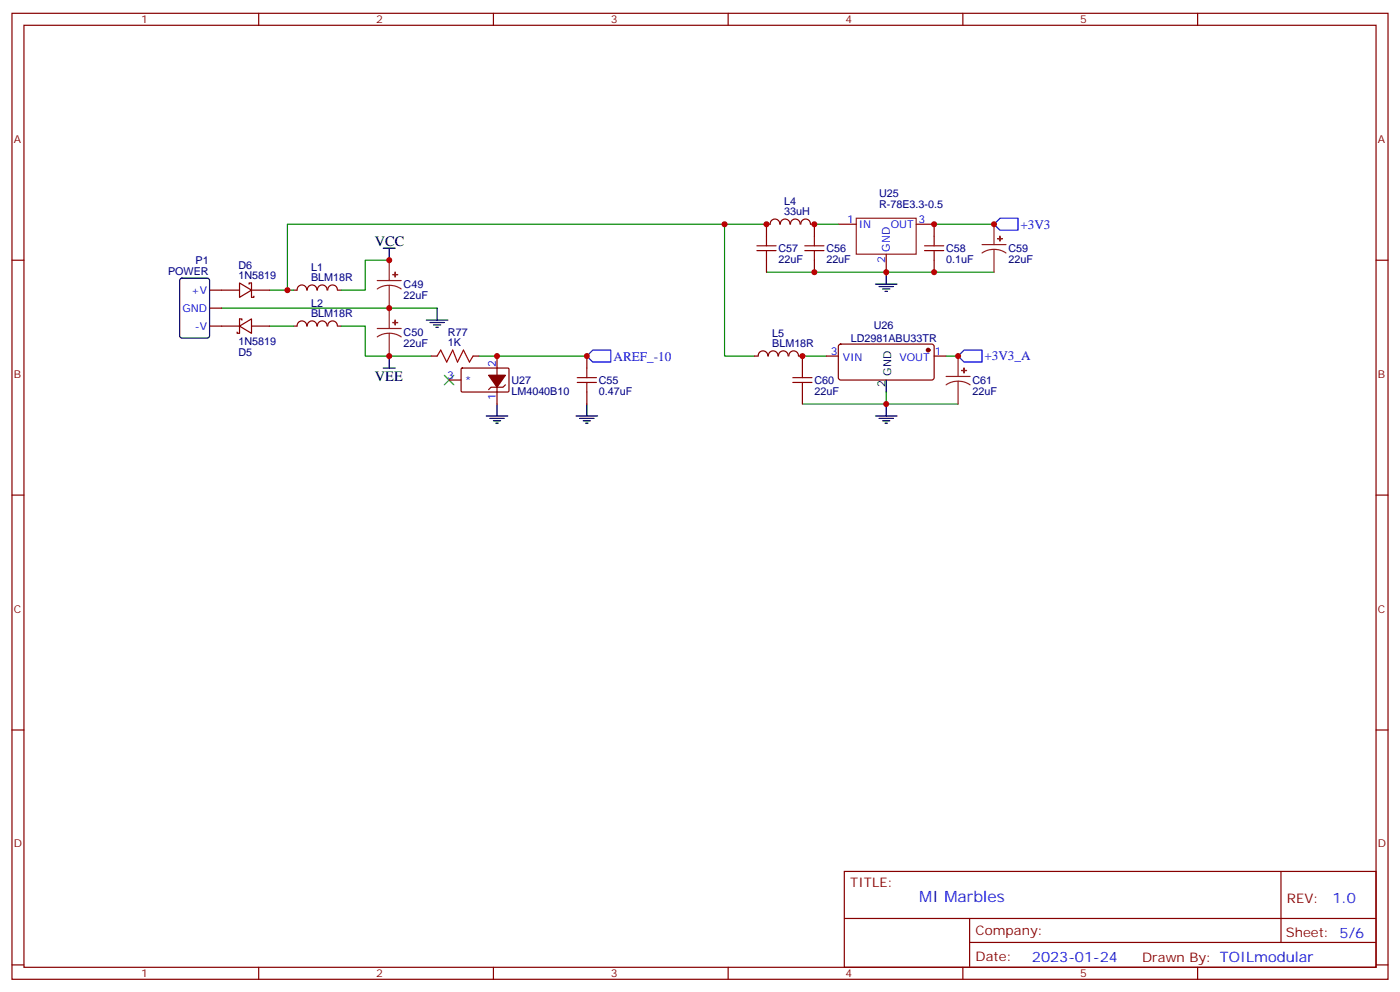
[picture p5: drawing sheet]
<svg xmlns="http://www.w3.org/2000/svg" width="412mm" height="292mm" viewBox="0 0 412 292" stroke-linecap="round" stroke-linejoin="round" font-family="sans-serif">
<g fill="none" stroke="#870000" stroke-width=".35">
<path d="M3.5 3.9h405.4v284.4h-405.4zM7.1 7.4h398.2v277.3h-398.2zM76.2 3.9v3.5M145.3 3.9v3.5M214.5 3.9v3.5M283.6 3.9v3.5M352.8 3.9v3.5M3.5 76.6h3.6M225.8 76.6v3.5M226.8 66h-1v3.5M226.9 66a1.41 1.41 0 0 1 1.4-1.5 1.41 1.41 0 0 1 1.4 1.5M229.9 66a1.41 1.41 0 0 1 1.4-1.5 1.41 1.41 0 0 1 1.4 1.5"/>
<path d="M232.9 66a1.41 1.41 0 0 1 1.4-1.5 1.41 1.41 0 0 1 1.4 1.5M235.9 66a1.41 1.41 0 0 1 1.4-1.5 1.41 1.41 0 0 1 1.4 1.5M238.8 66h1.1v3.5M239.9 76.6v3.5M246.9 66h5.3M261.1 74.8v5.3M269.9 66h5.3v3.5M275.2 76.6v3.5M405.3 76.6h3.6M61.7 96h8.9M61.7 85.4h8.9M61.7 90.7h3.6"/>
<path d="M70.6 96l3.5-2.1v4.2zM70.6 83.3l3.5 2.1-3.5 2.1zM71.3 94.2v-.3h-.7v4.2h-.8v-.3M73.4 83.6v-.3h.7v4.2h.7v-.3M74.1 96h5.3M74.1 85.4h5.3M86.4 96h1.1M86.4 85.4h1.1M87.5 96a1.41 1.41 0 0 1 1.4-1.5 1.41 1.41 0 0 1 1.4 1.5M87.5 85.4a1.41 1.41 0 0 1 1.4-1.5 1.41 1.41 0 0 1 1.4 1.5M90.5 96a1.41 1.41 0 0 1 1.4-1.5 1.41 1.41 0 0 1 1.4 1.5M90.5 85.4a1.41 1.41 0 0 1 1.4-1.5 1.41 1.41 0 0 1 1.4 1.5"/>
<path d="M93.5 96a1.41 1.41 0 0 1 1.4-1.5 1.41 1.41 0 0 1 1.4 1.5M93.5 85.4a1.41 1.41 0 0 1 1.4-1.5 1.41 1.41 0 0 1 1.4 1.5M96.6 96a1.41 1.41 0 0 1 1.4-1.5 1.41 1.41 0 0 1 1.4 1.5M96.6 85.4a1.41 1.41 0 0 1 1.4-1.5 1.41 1.41 0 0 1 1.4 1.5M99.5 96h1M99.5 85.4h1M127 104.8h1.8M132.3 111.9h3.5M135.9 108.5l.3-.2 13.6 .1 .1 .3v6.5l-.3 .2-13.6-.1-.2-.3zM139.3 104.8h1.8M146.4 104.8v14.1M148.9 113.3l-.7 .7h-3.6l-.7 .7"/>
<path d="M172.9 104.8v3.5M172.9 115.4v3.5M222.2 104.8h1.1M223.3 104.8a1.41 1.41 0 0 1 1.5-1.5 1.41 1.41 0 0 1 1.4 1.5M226.3 104.8a1.41 1.41 0 0 1 1.4-1.5 1.41 1.41 0 0 1 1.5 1.5M229.3 104.8a1.41 1.41 0 0 1 1.4-1.5 1.41 1.41 0 0 1 1.4 1.5M232.4 104.8a1.41 1.41 0 0 1 1.4-1.5 1.41 1.41 0 0 1 1.4 1.5M235.3 104.8h1.1v3.5M236.4 115.4v3.5M243.4 104.8h3.5M247.2 101.5l.4-.2h27.1l.5 .7-.1 9.4-.6 .5-27.1-.1-.5-.6v-9.2zM275.2 104.8h3.5"/>
<path d="M3.5 145.7h3.6M405.3 145.7h3.6M3.5 214.9h3.6M405.3 214.9h3.6M248.7 256.5h156.6v28.2h-156.6zM377.3 256.5v20.9M248.7 270.4h156.5M285.6 277.4h119.6M285.6 270.4v14.1M3.5 284h3.6M76.2 284.7v3.6M145.3 284.7v3.6"/>
<path d="M214.5 284.7v3.6M283.6 284.7v3.6M352.8 284.7v3.6M405.3 284h3.6"/>
</g>
<g fill="none" stroke="#008700" stroke-width=".35">
<path d="M114.7 76.6h-7.1v8.8h-7.1M213.4 66v38.8h8.8M225.8 66h-141.1v19.4M239.9 66h7M275.2 66h17.6M65.3 90.7h63.5M79.4 85.4h7M79.4 96h7M100.5 96h7.1v8.8h19.4M225.8 80.1h67M141.1 104.8h31.8M236.4 118.9h45.8"/>
<path d="M236.4 104.8h7M261.1 115.4v3.5M278.7 104.8h3.5"/>
</g>
<g fill="none" stroke="#000" stroke-width=".35">
<path d="M112.9 73.1h3.5M114.7 73.1v3.5M53.2 82.1l.4-.2h7.4l.7 .4v16.5l-.4 .7h-7.7l-.6-.4-.1-16.5zM125.6 94.2h6.3M126.6 94.9h4.3M127.7 95.6h2.1M128.4 96.3h.7M128.8 90.7v3.5M257.9 83.6h6.3M258.9 84.3h4.3M260 85.1h2.1M260.7 85.8h.7"/>
<path d="M261.1 80.1v3.5M112.9 108.3h3.5M114.7 104.8v3.5M146.4 118.9v3.5M172.9 118.9v3.5M261.1 111.9v3.5M261.1 118.9v3.5M143.2 122.4h6.4M144.3 123.2h4.2M145.3 123.9h2.2M146 124.6h.8M169.7 122.4h6.3"/>
<path d="M170.7 123.2h4.3M171.8 123.9h2.1M172.5 124.6h.7M257.9 122.4h6.3M258.9 123.2h4.3M260 123.9h2.1M260.7 124.6h.7"/>
</g>
<path d="M292.8 66l1.8-1.8h5.3v3.6h-5.3zM172.9 104.8l1.7-1.8h5.3v3.6h-5.3zM282.2 104.8l1.8-1.8h5.3v3.6h-5.3z" fill="none" stroke="#00f" stroke-width=".35"/>
<g fill="none" stroke="#8c2424" stroke-width=".35">
<path d="M114.7 76.6v6M252.2 64.2h17.7v10.6h-17.7zM289.3 72h7M292.8 73.4l-1.8 .2-1.7 .9M292.8 73.4l1.9 .3 1.6 .8M292.8 66v6M292.8 73.4v6.7M111.1 96.7h7.1M111.1 82.6h7.1M114.7 98.1l-1.9 .2-1.7 .9M114.7 98.1l1.8 .2 1.7 .9M114.7 84l-1.9 .2-1.7 .9"/>
<path d="M114.7 84l1.8 .2 1.7 .9M114.7 84v12.7M114.7 98.1v6.7M278.7 110.8h7.1M282.2 112.2l-1.8 .3-1.7 .8M282.2 112.2l1.9 .3 1.7 .8M282.2 104.8v6M282.2 112.2v6.7"/>
</g>
<g fill="#8c2424" stroke="#8c2424" stroke-width=".35">
<path d="M283.3 109l1.4 .1z"/>
<path d="M284 108.3v1.4z"/>
<path d="M293.9 70.2l1.4 .1z"/>
<path d="M294.5 69.5l.1 1.4z"/>
<path d="M115.7 94.9l1.4 .1z"/>
<path d="M116.4 94.2v1.4z"/>
<path d="M115.7 80.8l1.4 .1z"/>
<path d="M116.4 80.1v1.4z"/>
</g>
<g fill="none" stroke="#a10000" stroke-width=".35">
<path d="M223 73.8h5.6M223 72.4h5.6M225.8 69.5v2.9M225.8 73.8v2.8M237.1 73.8h5.6M237.1 72.4h5.6M239.9 69.5v2.9M239.9 73.8v2.8M272.3 73.8h5.7M272.3 72.4h5.7M275.2 69.5v2.9M275.2 73.8v2.8"/>
<path d="M128.8 104.8l1-1.8 1.8 3.6 1.7-3.6 1.5 3.6 1.7-3.6 1.8 3.6 1-1.8M170 112.6h5.7M170 111.2h5.7M172.9 108.3v2.9M172.9 112.6v2.8M233.5 112.6h5.7M233.5 111.2h5.7M236.4 108.3v2.9M236.4 112.6v2.8"/>
</g>
<g fill="#870000" stroke="#870000" stroke-width=".35">
<path d="M143.9 110.5h5l-2.5 3.5z"/>
<circle cx="273.4" cy="103" r=".53"/>
</g>
<path d="M130.9 110.5l2.8 2.8M133.7 110.5l-2.8 2.8" fill="none" stroke="#3c3" stroke-width=".35"/>
<g fill="#c00">
<circle cx="213.4" cy="66" r=".88"/>
<circle cx="84.7" cy="85.4" r=".88"/>
<circle cx="225.8" cy="66" r=".88"/>
<circle cx="261.1" cy="118.9" r=".88"/>
<circle cx="282.2" cy="104.8" r=".88"/>
<circle cx="236.4" cy="104.8" r=".88"/>
<circle cx="292.8" cy="66" r=".88"/>
<circle cx="239.9" cy="80.1" r=".88"/>
<circle cx="275.2" cy="80.1" r=".88"/>
<circle cx="261.1" cy="80.1" r=".88"/>
<circle cx="275.2" cy="66" r=".88"/>
<circle cx="239.9" cy="66" r=".88"/>
<circle cx="172.9" cy="104.8" r=".88"/>
<circle cx="146.4" cy="104.8" r=".88"/>
<circle cx="114.7" cy="104.8" r=".88"/>
<circle cx="114.7" cy="76.6" r=".88"/>
<circle cx="114.7" cy="90.7" r=".88"/>
</g>
<text font-size="4.6" fill="#00f" x="270.8" y="265.5">MI Marbles</text>
<g font-size="4.2">
<text x="110.4" y="72.4">VCC</text>
<text x="110.4" y="112.2">VEE</text>
</g>
<g font-size="4.2" fill="#00f">
<text x="392.5" y="265.8">1.0</text>
<text x="304" y="283.1">2023-01-24</text>
</g>
<g font-size="3.9" fill="#00f">
<text x="300.6" y="67.3">+3V3</text>
<text x="180.7" y="106.1">AREF_-10</text>
<text x="290" y="106.1">+3V3_A</text>
</g>
<g font-size="3.9" fill="#800">
<text x="250.5" y="261.1">TITLE:</text>
<text x="379.1" y="265.8">REV:</text>
<text x="287.4" y="275.3">Company:</text>
<text x="378.7" y="275.9">Sheet: 5/6</text>
<text x="287.4" y="283">Date:</text>
<text x="336.4" y="283.1">Drawn By: TOILmodular</text>
</g>
<g font-size="3.2" fill="#800">
<text x="41.6" y="6.9">1</text>
<text x="110.8" y="6.9">2</text>
<text x="179.9" y="6.9">3</text>
<text x="249.1" y="6.9">4</text>
<text x="318.2" y="6.9">5</text>
<text x="4.1" y="42">A</text>
<text x="405.9" y="42">A</text>
<text x="4.1" y="111.2">B</text>
<text x="405.9" y="111.2">B</text>
<text x="4.1" y="180.3">C</text>
<text x="405.9" y="180.3">C</text>
<text x="4.1" y="249.4">D</text>
<text x="405.9" y="249.4">D</text>
<text x="41.6" y="287.7">1</text>
<text x="110.8" y="287.7">2</text>
<text x="179.9" y="287.7">3</text>
<text x="249.1" y="287.7">4</text>
<text x="318.2" y="287.7">5</text>
</g>
<g font-size="3.2" fill="#000080">
<text x="258.9" y="58.1">U25</text>
<text x="231" y="63.4">33uH</text>
<text x="231" y="60.3">L4</text>
<text x="258.9" y="61.3">R-78E3.3-0.5</text>
<text x="57.6" y="77.6">P1</text>
<text x="229.3" y="77.4">22uF</text>
<text x="229.3" y="74.2">C57</text>
<text x="243.4" y="77.4">22uF</text>
<text x="243.4" y="74.2">C56</text>
<text x="278.7" y="77.4">0.1uF</text>
<text x="278.7" y="74.2">C58</text>
<text x="297" y="77.4">22uF</text>
<text x="297" y="74.2">C59</text>
<text x="49.5" y="80.8">POWER</text>
<text x="70.2" y="82.2">1N5819</text>
<text x="70.2" y="79.1">D6</text>
<text x="91.6" y="82.8">BLM18R</text>
<text x="91.6" y="79.7">L1</text>
<text x="118.9" y="87.9">22uF</text>
<text x="118.9" y="84.8">C49</text>
<text x="91.6" y="93.4">BLM18R</text>
<text x="91.6" y="90.3">L2</text>
<text x="70.2" y="101.6">1N5819</text>
<text x="118.9" y="98.9">C50</text>
<text x="131.9" y="102">1K</text>
<text x="131.9" y="98.8">R77</text>
<text x="227.5" y="99.1">L5</text>
<text x="250.6" y="100.6">LD2981ABU33TR</text>
<text x="257.4" y="96.9">U26</text>
<text x="70.2" y="104.8">D5</text>
<text x="118.9" y="102">22uF</text>
<text x="227.5" y="102.2">BLM18R</text>
<text x="150.6" y="113">U27</text>
<text x="176.4" y="113">C55</text>
<text x="239.9" y="113">C60</text>
<text x="286.5" y="113">C61</text>
<text x="150.6" y="116.2">LM4040B10</text>
<text x="176.4" y="116.2">0.47uF</text>
<text x="239.9" y="116.2">22uF</text>
<text x="286.5" y="116.2">22uF</text>
</g>
<g font-size="3.2" fill="#00f">
<text x="249.5" y="65.7">1</text>
<text x="270.6" y="65.7">3</text>
<text x="252.9" y="67.1">IN</text>
<text x="262.4" y="67.1">OUT</text>
<text x="260.7" y="77.5" transform="rotate(-90 260.7 77.5)">2</text>
<text x="262.1" y="74.1" transform="rotate(-90 262.1 74.1)">GND</text>
<text x="56.3" y="86.5">+V</text>
<text x="53.7" y="91.8">GND</text>
<text x="57.4" y="97">-V</text>
<text x="146" y="108" transform="rotate(-90 146 108)">2</text>
<text x="244.8" y="104.5">3</text>
<text x="248.2" y="106.2">VIN</text>
<text x="264.9" y="106.2">VOUT</text>
<text x="275.3" y="104.5">1</text>
<text x="131.7" y="111.5">3</text>
<text x="136.9" y="112.9">*</text>
<text x="146" y="117.8" transform="rotate(-90 146 117.8)">1</text>
</g>
<g font-size="3.2">
<text x="262.5" y="110.6" transform="rotate(-90 262.5 110.6)">GND</text>
<text x="260.7" y="114.1" transform="rotate(-90 260.7 114.1)">2</text>
</g>
</svg>
